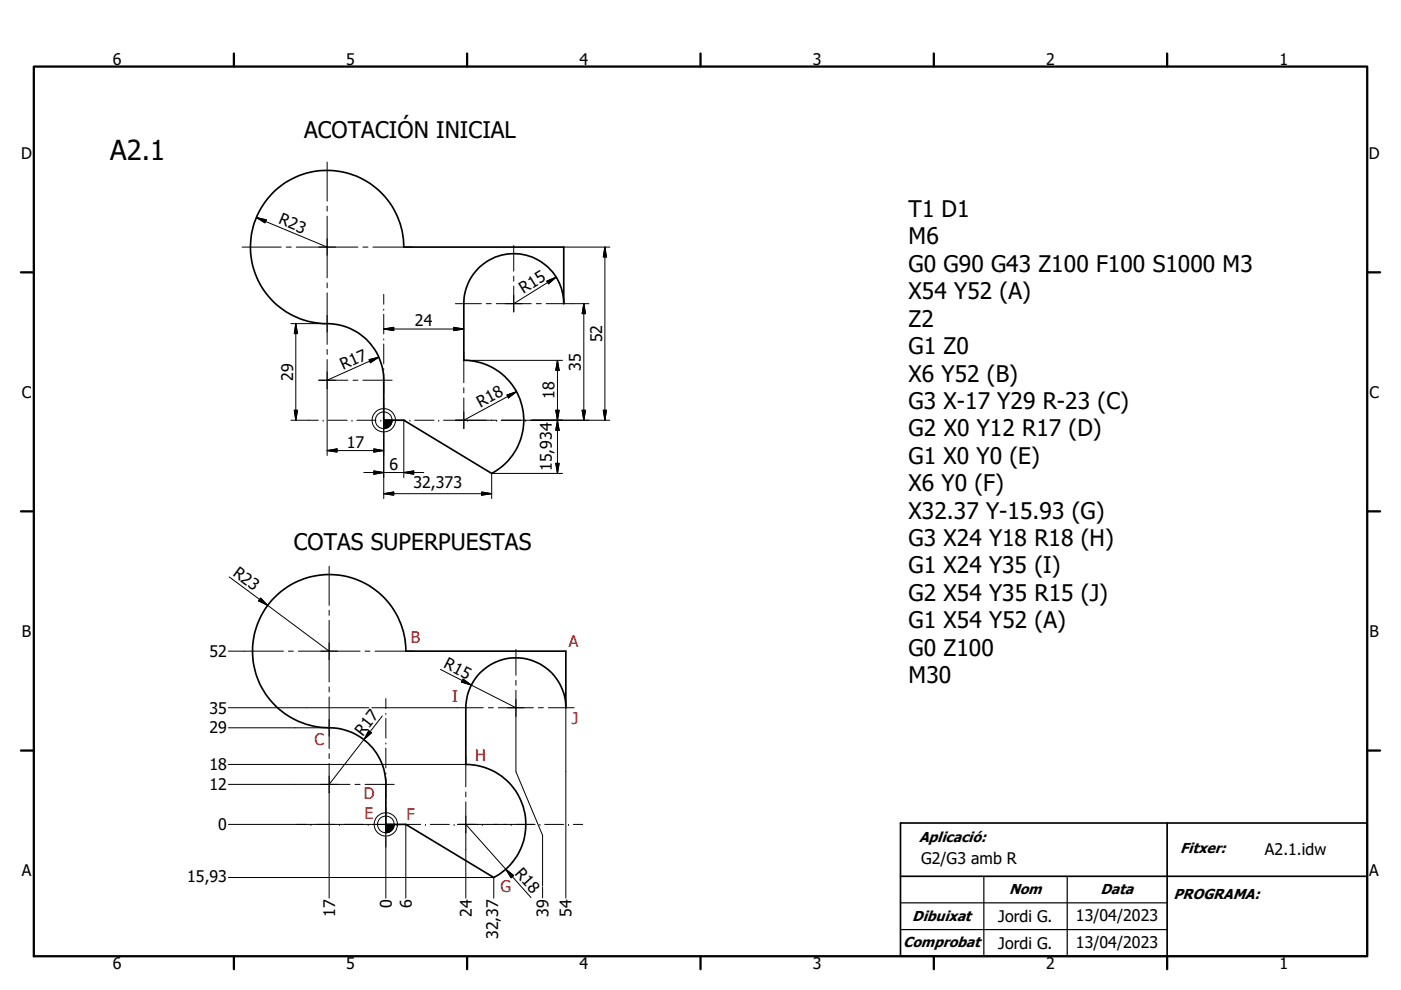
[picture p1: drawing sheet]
<svg xmlns="http://www.w3.org/2000/svg" width="297mm" height="210mm" viewBox="0 0 297 210" stroke-linecap="round" stroke-linejoin="round" font-family="sans-serif">
<path d="M57.8 40.9a16.3 16.3 0 0 1 17.8-3.5 16.3 16.3 0 0 1 10 15h33.9v12a10.6 10.6 0 0 0-10.6-10.6 10.6 10.6 0 0 0-10.6 10.6v12a12.7 12.7 0 0 1 12.4 9.7 12.7 12.7 0 0 1-6.5 14.3l-18.6-11.3h-4.2v-8.5a12 12 0 0 0-12.9-12 16.3 16.3 0 0 1-14.3-10.4 16.3 16.3 0 0 1 3.6-17.3zM58.3 126.6a16.2 16.2 0 0 1 17.7-3.5 16.2 16.2 0 0 1 10 15h34v12a10.6 10.6 0 0 0-10.6-10.6 10.6 10.6 0 0 0-10.6 10.6v12a12.7 12.7 0 0 1 12.3 9.7 12.7 12.7 0 0 1-6.4 14.3l-18.7-11.2h-4.2v-8.5a12.1 12.1 0 0 0-12.8-12.1 16.2 16.2 0 0 1-14.4-10.4 16.2 16.2 0 0 1 3.7-17.3zM190.9 174.6h99v28.2h-99zM247.5 174.6v28.2M190.9 185.9h99" fill="none" stroke="#000" stroke-width=".36"/>
<g fill="#000" stroke="#000" stroke-width=".21">
<path d="M54.3 46.1l2.1 .5-.2 .7zM128.2 52.4l.4 2.1h-.7zM62.7 68.6l.4 2.2h-.7zM78.2 76.3l2.1-.5-1.8 1.1zM81.4 69.8l2.1-.4v.7zM96.2 69.4l2.1 .4-2.1 .3zM115.9 59.6l2-.8-1.6 1.4zM118.2 76.4l.4 2.1h-.8zM123.8 64.4l.3 2.1h-.7zM62.4 87h.7l-.4 2.1zM69.4 95.6l2.1-.4v.7zM79.3 95.2l2.1 .4-2.1 .3z"/>
<path d="M81.4 89.1l.1 1.8h-.1zM81.4 89.1l.2 1.8h-.1zM81.4 89.1l.3 1.8h-.1zM81.4 89.1l.6 1.7h-.1zM81.4 89.1l.7 1.6-.1 .1zM81.4 89.1l1 1.5-.1 .1zM81.4 89.1l1.1 1.4-.1 .1zM81.4 89.1l1.3 1.3zM81.4 89.1l1.3 1.2v.1zM81.4 89.1l1.5 .9-.1 .1zM81.4 89.1l1.6 .8-.1 .1zM81.4 89.1l1.6 .6v.1z"/>
<path d="M81.4 89.1l1.7 .4-.1 .2zM81.4 89.1l1.7 .2v.1zM81.4 89.1h1.7v.2zM81.4 89.1l.5 1.7-.2 .1zM81.4 89.1l.9 1.6h-.2zM81.4 89.1l1.2 1.3-.1 .1zM81.4 89.1l1.4 1-.1 .2zM81.4 89.1l1.6 .7v.1zM81.4 89.1l1.7 .3v.1zM85.6 100.2l2.1-.3v.7zM107.5 83.8l2-.7-1.7 1.3zM117.8 98.3h.8l-.4 2.1z"/>
<path d="M117.8 87h.8l-.4 2.1zM118.2 89.1l.4 2.2h-.8zM123.4 87h.7l-.3 2.1zM127.9 87h.7l-.4 2.1zM79.3 99.9l2.1 .3-2.1 .4zM81.4 104.7l2.1-.3v.6zM102.1 104.4l2.1 .3-2.1 .3zM55.3 126.9l1.4 1.5-1.9-1zM78.2 155l.6 .4-1.7 1.5zM98.2 144l1.7 1.3-2-.6zM81.8 174.9l.2 1.7h-.2zM81.8 174.9l.3 1.7h-.1z"/>
<path d="M81.8 174.9l.4 1.7h-.1zM81.8 174.9l.7 1.6-.2 .1zM81.8 174.9l.8 1.6h-.1zM81.8 174.9l1 1.4-.1 .1zM81.8 174.9l1.1 1.3-.1 .1zM81.8 174.9l1.3 1.1-.1 .1zM81.8 174.9l1.4 1.1h-.1zM81.8 174.9l1.6 .8-.1 .2zM81.8 174.9l1.6 .7v.1zM81.8 174.9l1.7 .5v.1zM81.8 174.9l1.7 .4v.1zM81.8 174.9l1.8 .1-.1 .1z"/>
<path d="M81.8 174.9h1.8v.1zM81.8 174.9l.5 1.7h-.1zM81.8 174.9l.9 1.5-.1 .1zM81.8 174.9l1.2 1.2-.1 .1zM81.8 174.9l1.5 1-.1 .1zM81.8 174.9l1.7 .6-.1 .1zM81.8 174.9l1.7 .2v.2zM107.2 184.4l1.7 1.3-.5 .5z"/>
</g>
<g fill="none" stroke="#000" stroke-width=".48">
<path d="M7.2 14.1h282.7v188.7h-282.7zM49.6 11.3v2.8M99 11.3v2.8M148.5 11.3v2.8M198 11.3v2.8M247.5 11.3v2.8M4.4 57.8h2.8M289.9 57.8h2.7M4.4 108.5h2.8M289.9 108.5h2.7M4.4 159.2h2.8M289.9 159.2h2.7"/>
<path d="M49.6 202.8v2.8M99 202.8v2.8M148.5 202.8v2.8M198 202.8v2.8M247.5 202.8v2.8"/>
</g>
<g fill="none" stroke="#000" stroke-width=".21">
<path d="M69.4 34.4v8.3M51.3 52.4h8.3M54.3 46.1l2.1 .5-.2 .7zM54.3 46.1l15.1 6.3M60.7 52.4h1.1M62.8 52.4h13.1M69.4 43.7v1.1M69.4 45.8v13.1M76.9 52.4h1.1M79.1 52.4h8.3M108.9 52v5.5M108.9 58.6v1"/>
<path d="M115.9 59.6l2-.8-1.6 1.4zM117.9 58.8l-9 5.6M119.5 52.4h9.8M128.2 52.4l.4 2.1h-.7zM128.2 52.4v36.7M61.7 68.6h7.6M62.7 68.6v20.5M62.7 68.6l.4 2.2h-.7zM69.4 74.1v1.1M69.4 76.3v20.3M69.4 60v1M69.4 62.1v10.9"/>
<path d="M78.2 76.3l2.1-.5-1.8 1.1zM80.3 75.8l-10.9 4.8M81.4 65.6h.1M81.4 71.9h.1M81.4 78.2h.1M81.4 69.8l2.1-.4v.7zM81.4 62.4v2.1M81.4 66.7v4.1M81.4 73v4.2M81.4 79.2v4.3M81.4 69.8h16.9M96.2 69.4l2.1 .4-2.1 .3z"/>
<path d="M96.6 64.4h5.4M98.3 74.7v6.5M98.4 76.4h20.9M103.1 64.4h1.1M105.2 64.4h7.4M108.9 60.7v5.5M113.7 64.4h1.1M115.8 64.4h9.1M118.2 76.4l.4 2.1h-.8zM118.2 76.4v24M123.8 64.4l.3 2.1h-.7zM123.8 64.4v24.7"/>
<path d="M61.7 89.1h5.8M62.4 87h.7l-.4 2.1zM67.6 80.6h6.2M68.5 89.1h.1M69.4 95.6l2.1-.4v.7zM69.4 95.6h12M69.5 89.1h4.1M74.6 89.1h.1M74.8 80.6h1.1M75.6 89.1h4.1M76.9 80.6h6.2M79.3 95.2l2.1 .4-2.1 .3z"/>
<path d="M79.3 99.9l2.1 .3-2.1 .4zM80.7 89.1h.1M81.4 89.1h4.5M81.4 84.5h.1M81.4 90.8h.1M81.4 85.6v20.1M85.6 89.1v12.2M86.9 89.1h.1M87.9 89.1h4.1M93 89.1h.1M98.3 82.3v1M98.3 84.4v6.5"/>
<path d="M99.1 89.1h.1M105.2 89.1h-11.2M105.3 89.1h.1M106.3 89.1h23M107.5 83.8l2-.7-1.7 1.3zM109.5 83.1l-11.2 6M111.4 89.1h.1M117.8 98.3h.8l-.4 2.1zM117.8 87h.8l-.4 2.1zM118.2 89.1l.4 2.2h-.8zM123.4 87h.7l-.3 2.1zM127.9 87h.7l-.4 2.1z"/>
<path d="M77.1 100.2h12.7M81.4 104.7l2.1-.3v.6zM81.4 104.7h22.8M85.6 100.2l2.1-.3v.7zM102.1 104.4l2.1 .3-2.1 .3zM119.3 100.4h-15.1v5.3M48.4 138.1h11.7M48.6 122.4l21.2 15.7M55.3 126.9l1.4 1.5-1.9-1zM61.1 138.1h1.1M63.3 138.1h13M69.8 120.1v8.3"/>
<path d="M69.8 129.4v1.1M69.8 131.6v13.1M77.4 138.1h1M79.5 138.1h8.3M109.4 137.8v5.4M48.4 154.4h21.3M48.4 150.1h21.3M69.8 145.7v1.1M69.8 147.8v11M69.8 159.9v1M69.9 150.1h8.3M78.2 155l.6 .4-1.7 1.5z"/>
<path d="M78.8 150.1h23.7M81.1 151.8l-11.3 14.6M81.8 151.3h.1M81.8 157.6h.1M81.8 148.2v2.1M81.8 152.4v4.2M81.8 158.7v4.2M93.4 142l16 8.1M98.2 144l1.7 1.3-2-.6zM103.5 150.1h1.1M105.6 150.1h7.5M109.4 144.3v1.1"/>
<path d="M109.4 146.4v17.3l5.6 13.5v10.8M114.1 150.1h1.1M116.3 150.1h5.4M120 150.2v40.3M48.4 166.4h25.8M48.4 174.9h33.4v15.6M48.4 162.1h21.3M62.9 174.9h2M65.9 174.9h.1M66.9 174.9h4.1M69.8 161.9v28.6M69.9 162.1h28.8"/>
<path d="M72 174.9h.1M73 174.9h4M75.3 166.4h1M77.4 166.4h6.2M78.1 174.9h.1M81.8 163.9h.1M81.8 170.2h.1M81.8 176.5h.1M81.8 165v4.2M81.8 171.3v5.3M81.8 177.6v2.1M83.6 174.9h-4.5"/>
<path d="M84.1 174.9h.1M85.2 174.9h4M86 174.9v15.6M90.2 174.9h.1M91.2 174.9h4.1M96.3 174.9h.1M97 174.9h16.5M98.8 170.1v20.4M98.8 160.4v6.5M98.8 168v1M98.8 174.9l13.8 15.5M102.3 174.9h.1"/>
<path d="M108.4 174.9h.1M114.5 174.9h.1M115.5 174.9h4M120.5 174.9h.1M121.6 174.9h1.9M48.4 186.1h56.3v4.4M107.2 184.4l1.7 1.3-.5 .5zM115 188.2v2.2"/>
<circle cx="81.4" cy="89.1" r="2.48"/>
<circle cx="81.4" cy="89.1" r="1.77"/>
<circle cx="81.8" cy="174.9" r="2.47"/>
<circle cx="81.8" cy="174.9" r="1.77"/>
</g>
<path d="M190.9 191.5h56.6M190.9 197.2h56.6M208.6 185.9v16.9M226.3 185.9v16.9" fill="none" stroke="#000" stroke-width=".25"/>
<text font-size="5.8" x="23.4" y="33.9">A2.1</text>
<g font-size="4.8">
<text x="64.5" y="29.2">ACOTACIÓN INICIAL</text>
<text x="192.6" y="46">T1 D1</text>
<text x="192.6" y="51.8">M6</text>
<text x="192.6" y="57.6">G0 G90 G43 Z100 F100 S1000 M3</text>
<text x="192.6" y="63.5">X54 Y52 (A)</text>
<text x="192.6" y="69.3">Z2</text>
<text x="192.6" y="75.1">G1 Z0</text>
<text x="192.6" y="80.9">X6 Y52 (B)</text>
<text x="192.6" y="86.7">G3 X-17 Y29 R-23 (C)</text>
<text x="192.6" y="92.6">G2 X0 Y12 R17 (D)</text>
<text x="192.6" y="98.4">G1 X0 Y0 (E)</text>
<text x="192.6" y="104.2">X6 Y0 (F)</text>
<text x="192.6" y="110">X32.37 Y-15.93 (G)</text>
<text x="62.3" y="116.7">COTAS SUPERPUESTAS</text>
<text x="192.6" y="115.8">G3 X24 Y18 R18 (H)</text>
<text x="192.6" y="121.6">G1 X24 Y35 (I)</text>
<text x="192.6" y="127.4">G2 X54 Y35 R15 (J)</text>
<text x="192.6" y="133.2">G1 X54 Y52 (A)</text>
<text x="192.6" y="139.1">G0 Z100</text>
<text x="192.6" y="144.9">M30</text>
</g>
<g font-size="3.4">
<text x="23.9" y="13.8">6</text>
<text x="73.4" y="13.8">5</text>
<text x="122.9" y="13.8">4</text>
<text x="172.3" y="13.8">3</text>
<text x="221.8" y="13.8">2</text>
<text x="271.2" y="13.8">1</text>
<text x="4.5" y="33.7">D</text>
<text x="290.2" y="33.7">D</text>
<text x="58.9" y="47.4" transform="rotate(23 58.9 47.4)">R23</text>
<text x="111" y="62.4" transform="rotate(-32 111 62.4)">R15</text>
<text x="88" y="69.2">24</text>
<text x="127.7" y="72.6" transform="rotate(-90 127.7 72.6)">52</text>
<text x="62.1" y="80.8" transform="rotate(-90 62.1 80.8)">29</text>
<text x="72.7" y="78.5" transform="rotate(-24 72.7 78.5)">R17</text>
<text x="123.2" y="78.6" transform="rotate(-90 123.2 78.6)">35</text>
<text x="4.7" y="84.3">C</text>
<text x="101.9" y="86.6" transform="rotate(-28 101.9 86.6)">R18</text>
<text x="117.6" y="84.7" transform="rotate(-90 117.6 84.7)">18</text>
<text x="290.3" y="84.3">C</text>
<text x="73.5" y="95">17</text>
<text x="82.6" y="99.6">6</text>
<text x="117" y="99.9" transform="rotate(-90 117 99.9)">15,934</text>
<text x="87.7" y="103.5">32,373</text>
<text x="49.2" y="122" transform="rotate(37 49.2 122)">R23</text>
<text x="4.7" y="135.1">B</text>
<text x="290.4" y="135.1">B</text>
<text x="44.4" y="139.3">52</text>
<text x="93.9" y="141.6" transform="rotate(27 93.9 141.6)">R15</text>
<text x="44.4" y="155.6">29</text>
<text x="44.4" y="151.3">35</text>
<text x="76.9" y="156.3" transform="rotate(-52 76.9 156.3)">R17</text>
<text x="44.4" y="167.6">12</text>
<text x="44.4" y="163.3">18</text>
<text x="46.3" y="176.1">0</text>
<text x="4.6" y="185.8">A</text>
<text x="109" y="185.4" transform="rotate(48 109 185.4)">R18</text>
<text x="195.3" y="183.2">G2/G3 amb R</text>
<text x="268.2" y="181.4">A2.1.idw</text>
<text x="290.3" y="185.8">A</text>
<text x="39.7" y="187">15,93</text>
<text x="71.1" y="194.5" transform="rotate(-90 71.1 194.5)">17</text>
<text x="83.1" y="192.6" transform="rotate(-90 83.1 192.6)">0</text>
<text x="87.3" y="192.6" transform="rotate(-90 87.3 192.6)">6</text>
<text x="100" y="194.5" transform="rotate(-90 100 194.5)">24</text>
<text x="116.3" y="194.4" transform="rotate(-90 116.3 194.4)">39</text>
<text x="121.2" y="194.5" transform="rotate(-90 121.2 194.5)">54</text>
<text x="211.7" y="195.6">Jordi G.</text>
<text x="228.1" y="195.3">13/04/2023</text>
<text x="105.6" y="199.2" transform="rotate(-90 105.6 199.2)">32,37</text>
<text x="211.7" y="201.3">Jordi G.</text>
<text x="228.1" y="201">13/04/2023</text>
<text x="23.9" y="205.6">6</text>
<text x="73.4" y="205.6">5</text>
<text x="122.9" y="205.6">4</text>
<text x="172.3" y="205.6">3</text>
<text x="221.8" y="205.6">2</text>
<text x="271.2" y="205.6">1</text>
</g>
<g font-size="3.4" fill="#f00">
<text x="87.1" y="136.3">B</text>
<text x="120.6" y="137.2">A</text>
<text x="95.9" y="148.9">I</text>
<text x="121.2" y="153.5">J</text>
<text x="66.7" y="157.9">C</text>
<text x="100.8" y="161.4">H</text>
<text x="77.1" y="169.5">D</text>
<text x="77.3" y="173.7">E</text>
<text x="86.2" y="174">F</text>
<text x="106.1" y="189.2">G</text>
</g>
<g font-size="3.1">
<text x="194.9" y="178.5">Aplicació:</text>
<text x="250.2" y="180.8">Fitxer:</text>
<text x="214" y="189.7">Nom</text>
<text x="233.3" y="189.7">Data</text>
<text x="248.8" y="190.6">PROGRAMA:</text>
<text x="193.4" y="195.4">Dibuixat</text>
<text x="191.5" y="200.8">Comprobat</text>
</g>
</svg>
